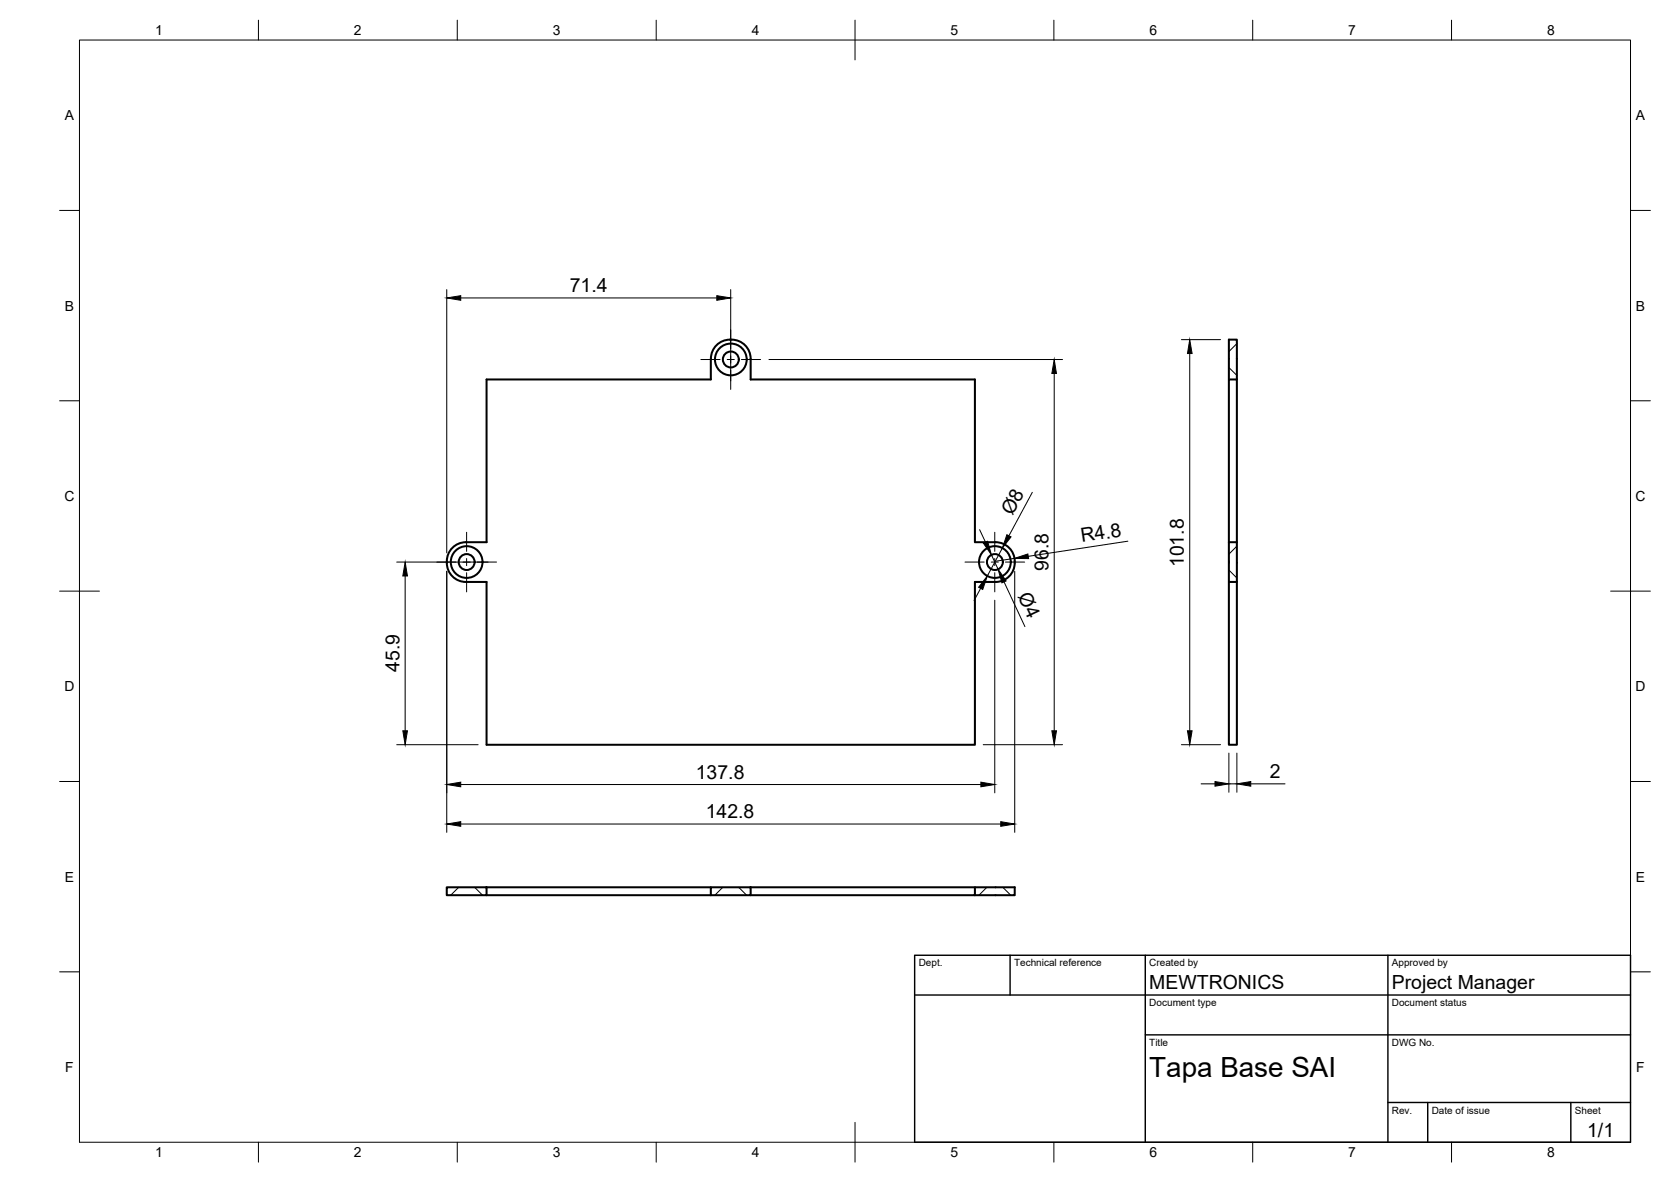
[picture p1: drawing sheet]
<svg xmlns="http://www.w3.org/2000/svg" width="420mm" height="297mm" viewBox="0 0 420 297" stroke-linecap="round" stroke-linejoin="round" font-family="sans-serif">
<!-- layer: Visible -->
<g fill="none" stroke="#000" stroke-width=".51">
<path d="M178.7 90.2v5.2h-56.4v40.9h-5.2M178.8 90.1a5 5 0 0 1 4.9-4.8 5 5 0 0 1 5 4.8v5.3h56.4v40.9h5.2M309 95.4v-10h2v10M117.1 136.3a5 5 0 0 0-4.8 5 5 5 0 0 0 4.8 4.9M250.3 136.3a5 5 0 0 1 4.8 5 5 5 0 0 1-4.8 4.9M309 136.3h2v9.9h-2zM309 136.3v-40.9h2v40.9M117.1 146.2h5.2v41h122.8v-41h5.2M309 146.2v41h2v-41M112.3 223h10v2h-10zM122.3 223h56.4M122.3 225h56.4"/>
<path d="M178.7 223h10v2h-10zM188.7 223h56.4v2h-56.4M245.1 223h10v2h-10"/>
<circle cx="183.8" cy="90.3" r="4"/>
<circle cx="183.8" cy="90.3" r="2"/>
<circle cx="117.3" cy="141.2" r="4"/>
<circle cx="117.3" cy="141.2" r="2"/>
<circle cx="250.2" cy="141.2" r="4"/>
<circle cx="250.2" cy="141.2" r="2"/>
</g>
<!-- layer: Hidden -->
<path d="M309 92.4l2 1.9M311 86.3l-2 2.1M311 137.3l-2 2M309 143.3l2 2M115.3 223l-2 2M119.3 223l2 2M181.7 223l-2 2M185.7 223l2 2M248.1 223l-2 2M252.1 223l2 2" fill="none" stroke="#000" stroke-width=".25"/>
<!-- layer: BORDER -->
<g fill="none" stroke="#000" stroke-width=".25">
<path d="M20 10.1h390v276.9h-390zM65 5.1v5M115 5.1v5M165 5.1v5M215 5.1v10M265 5.1v5M315 5.1v5M365 5.1v5M15 52.9h5M410 52.9h5M15 100.7h5M410 100.7h5"/>
<path d="M15 148.6h10M405 148.6h10M15 196.4h5M410 196.4h5M15 244.2h5M410 244.2h5M65 287v5M115 287v5M165 287v5M215 282.1v9.9M265 287v5M315 287v5"/>
<path d="M365 287v5"/>
</g>
<!-- layer: TITLEBLOCK -->
<path d="M230 240.1h180v46.9h-180zM230 250h180M254 240.1v9.9M288 240.1v46.9M349 240.1v46.9M288 260.1h122M349 277.1h61M359 277.1v9.9M395 277.1v9.9" fill="none" stroke="#000" stroke-width=".36"/>
<!-- layer: Smart Centers -->
<g fill="none" stroke="#000" stroke-width=".25">
<path d="M176.2 90.3h4.9M182.8 90.3h1.8M183.7 82.9v4.8M183.7 89.5v1.7M183.7 93v4.9M186.4 90.3h4.8M117.3 133.8v4.8M250.1 133.8v4.8M109.8 141.3h4.9M116.4 141.3h1.8M117.3 140.4v1.7M117.3 143.9v4.8"/>
<path d="M120 141.3h4.8M242.6 141.3h4.9M249.2 141.3h1.8M250.1 140.4v1.7M250.1 143.9v4.8M252.8 141.3h4.8"/>
</g>
<!-- layer: FD_Dimensions -->
<g fill="none" stroke="#000" stroke-width=".25">
<path d="M112.3 72.8v66.1M115.8 74.9h64.4M183.7 72.8v22.9M193.3 90.3h73.9M265.1 93.9v89.7M297.1 85.4h9.8M299.1 88.8v94.8M246.3 133.1l1.5 3.2M249.3 139.4l1.7 3.7M252 137.7l-3.8 7.1M259.6 123.7l-5.9 10.9M283.6 136l-25.1 3.8"/>
<path d="M99.8 141.3h22.9M101.9 144.7v38.9M112.3 143.6v65.6M246.6 147.9l-1.7 3M250.1 150.8v48.4M252.5 146.2l5.2 11.3M255.1 140.3l-4.8 .7M255.1 143.6v65.6M99.8 187.1h20.4M115.8 197.2h130.8M247.2 187.1h20M297.1 187.1h9.8"/>
<path d="M302 197h3.5M309 189.3v9.8M309 197h2M311 189.3v9.8M314.5 197h8.6M115.8 207.1h135.8"/>
</g>
<g fill="#000" stroke="#000" stroke-width=".25">
<path d="M112.3 74.9l3.5-.6v1.2zM180.2 74.3l3.5 .6-3.5 .6zM265.1 90.3l.5 3.6h-1.1zM299.1 85.4l.6 3.4h-1.1zM247.3 136.5l1-.5 1 3.4zM253.2 134.4l1 .5-2.2 2.8zM255.1 140.3l3.3-1.1 .2 1.2zM101.9 141.3l.5 3.4h-1.1zM248.2 144.8l-1.1 3.3-1-.5zM251 143.1l2 2.9-1.1 .5zM101.3 183.6h1.1l-.5 3.5zM112.3 197.2l3.5-.6v1.1z"/>
<path d="M246.6 196.6l3.5 .6-3.5 .5zM264.5 183.6h1.1l-.5 3.5zM298.6 183.6h1.1l-.6 3.5zM305.5 196.4l3.5 .6-3.5 .6zM311 197l3.5-.6v1.2zM112.3 207.1l3.5-.6v1.2zM251.6 206.5l3.5 .6-3.5 .6z"/>
</g>
<text font-size="7" x="289" y="270.6">Tapa Base SAI</text>
<g font-size="4.9">
<text x="143.3" y="73.5">71.4</text>
<text x="254.6" y="129.8" transform="rotate(-62 254.6 129.8)">Ø8</text>
<text x="272" y="136.3" transform="rotate(-9 272 136.3)">R4.8</text>
<text x="263.6" y="143.5" transform="rotate(-90 263.6 143.5)">96.8</text>
<text x="297.7" y="142.5" transform="rotate(-90 297.7 142.5)">101.8</text>
<text x="255.8" y="149.8" transform="rotate(65 255.8 149.8)">Ø4</text>
<text x="100.4" y="168.9" transform="rotate(-90 100.4 168.9)">45.9</text>
<text x="175" y="195.7">137.8</text>
<text x="319.3" y="195.6">2</text>
<text x="177.5" y="205.6">142.8</text>
<text x="289" y="248.5">MEWTRONICS</text>
<text x="350" y="248.5">Project Manager</text>
<text x="399.1" y="285.7">1/1</text>
</g>
<g font-size="3.5">
<text x="39" y="8.8">1</text>
<text x="89" y="8.8">2</text>
<text x="139" y="8.8">3</text>
<text x="189" y="8.8">4</text>
<text x="239" y="8.8">5</text>
<text x="289" y="8.8">6</text>
<text x="339" y="8.8">7</text>
<text x="389" y="8.8">8</text>
<text x="16.3" y="30.2">A</text>
<text x="411.3" y="30.2">A</text>
<text x="16.3" y="78">B</text>
<text x="411.3" y="78">B</text>
<text x="16.2" y="125.9">C</text>
<text x="411.2" y="125.9">C</text>
<text x="16.2" y="173.7">D</text>
<text x="411.2" y="173.7">D</text>
<text x="16.3" y="221.6">E</text>
<text x="411.3" y="221.6">E</text>
<text x="16.4" y="269.4">F</text>
<text x="411.4" y="269.4">F</text>
<text x="39" y="290.8">1</text>
<text x="89" y="290.8">2</text>
<text x="139" y="290.8">3</text>
<text x="189" y="290.8">4</text>
<text x="239" y="290.8">5</text>
<text x="289" y="290.8">6</text>
<text x="339" y="290.8">7</text>
<text x="389" y="290.8">8</text>
</g>
<g font-size="2.5">
<text x="231" y="242.9">Dept.</text>
<text x="255" y="242.9">Technical reference</text>
<text x="289" y="242.9">Created by</text>
<text x="350" y="242.9">Approved by</text>
<text x="289" y="252.8">Document type</text>
<text x="350" y="252.8">Document status</text>
<text x="289" y="262.9">Title</text>
<text x="350" y="262.9">DWG No.</text>
<text x="350" y="279.9">Rev.</text>
<text x="360" y="279.9">Date of issue</text>
<text x="396" y="279.9">Sheet</text>
</g>
</svg>
